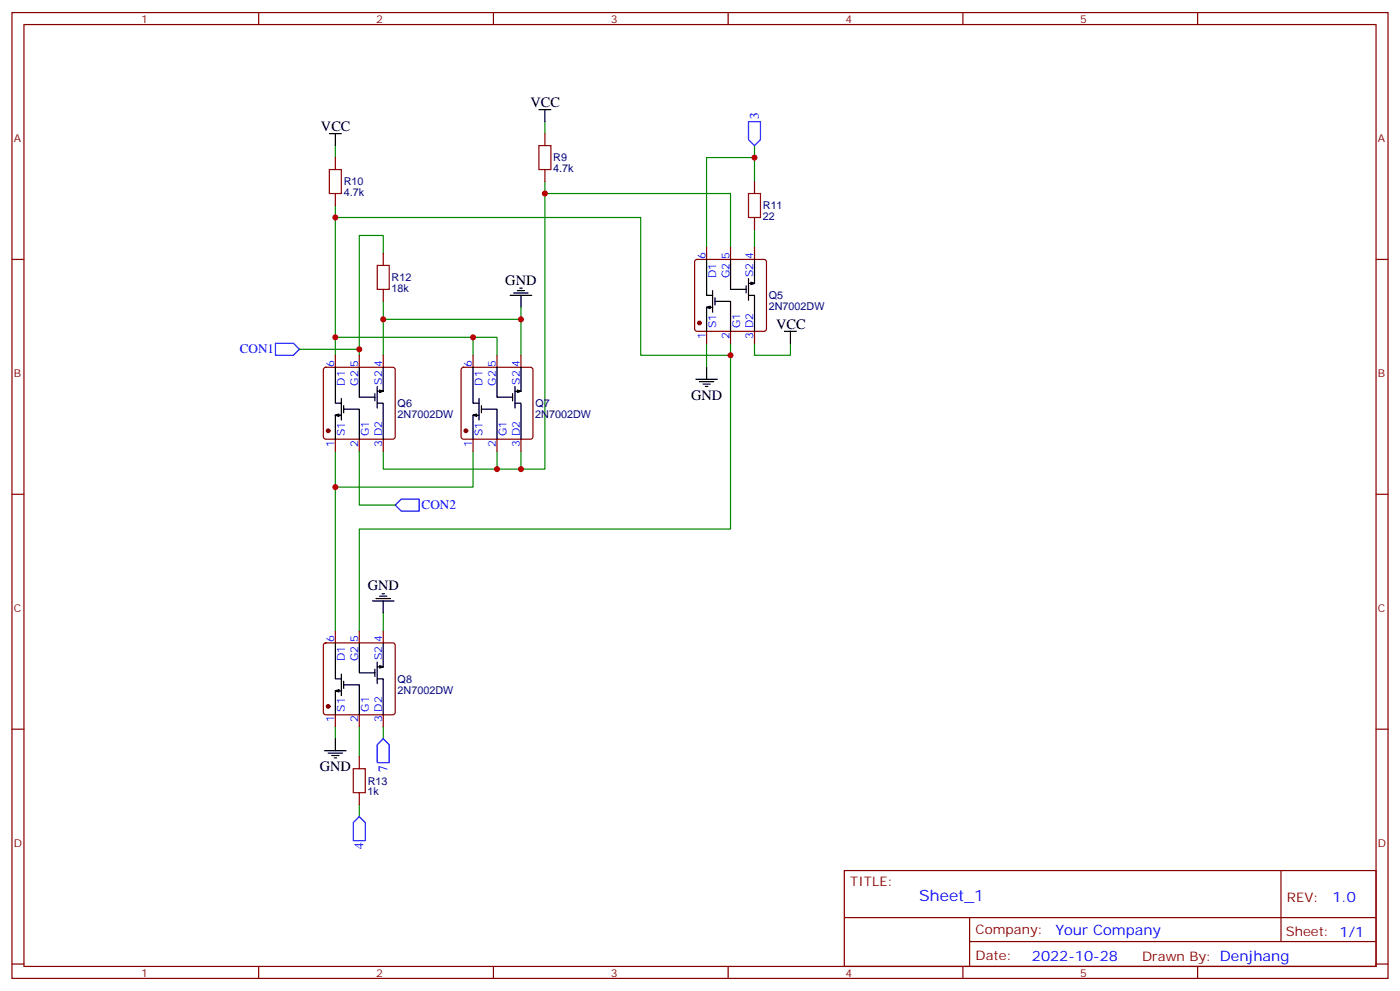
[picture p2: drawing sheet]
<svg xmlns="http://www.w3.org/2000/svg" width="412mm" height="292mm" viewBox="0 0 412 292" stroke-linecap="round" stroke-linejoin="round" font-family="sans-serif">
<g fill="none" stroke="#870000" stroke-width=".35">
<path d="M3.5 3.7h405.4v284.3h-405.4zM7.1 7.2h398.2v277.3h-398.2zM76.2 3.7v3.5M145.3 3.7v3.5M214.5 3.7v3.5M283.6 3.7v3.5M352.8 3.7v3.5M160.5 39.3v3.6M98.8 46.4v3.5M98.8 57v3.5M160.5 49.9v3.5M222.2 53.4v3.6"/>
<path d="M3.5 76.4h3.6M112.9 74.6v3.5M204.8 76.6l.5-.2h19.8l.5 .2 .2 .5v19.7l-.3 .5-.4 .2h-19.8l-.5-.2-.2-.5v-19.7zM208.1 72.8v3.6M215.2 72.8v3.6M222.2 64v3.6M222.2 72.8v3.6M405.3 76.4h3.6M112.9 85.2v3.5M208.1 97.5v3.6M215.2 97.5v3.6M222.2 97.5v3.6"/>
<path d="M95.5 108.3l.5-.2h19.7l.5 .2 .2 .5v19.8l-.2 .5-.5 .2h-19.7l-.5-.2-.3-.5v-19.8zM98.8 104.6v3.5M105.8 104.6v3.5M112.9 104.6v3.5M136.1 108.3l.4-.2h19.8l.5 .2 .2 .5v19.8l-.2 .5-.5 .2h-19.8l-.5-.2-.2-.5v-19.8zM139.3 104.6v3.5M146.4 104.6v3.5M153.5 104.6v3.5M98.8 129.3v3.5M105.8 129.3v3.5M112.9 129.3v3.5M139.3 129.3v3.5"/>
<path d="M146.4 129.3v3.5M153.5 129.3v3.5M3.5 145.5h3.6M405.3 145.5h3.6M95.5 189.5l.5-.2h19.7l.5 .2 .2 .5v19.7l-.2 .5-.5 .2h-19.7l-.5-.2-.3-.5v-19.7zM98.8 185.7v3.6M105.8 185.7v3.6M112.9 185.7v3.6M3.5 214.7h3.6M98.8 210.4v3.6M105.8 210.4v3.6M112.9 210.4v3.6"/>
<path d="M405.3 214.7h3.6M105.8 222.8v3.5M105.8 233.4v3.5M248.7 256.3h156.6v28.2h-156.6zM377.3 256.3v20.9M248.7 270.1h156.5M285.6 277.2h119.6M285.6 270.1v14.2M3.5 283.8h3.6M76.2 284.5v3.5M145.3 284.5v3.5M214.5 284.5v3.5"/>
<path d="M283.6 284.5v3.5M352.8 284.5v3.5M405.3 283.8h3.6"/>
</g>
<path d="M220.5 35.8h3.5v5.3l-1.8 1.8-1.7-1.8zM81.1 101.1h5.3l1.8 1.7-1.8 1.8h-5.3zM116.4 148.7l1.8-1.8h5.3v3.6h-5.3zM112.9 217.5l1.8 1.8v5.2h-3.6v-5.2zM105.8 240.4l1.8 1.8v5.3h-3.5v-5.3z" fill="none" stroke="#00f" stroke-width=".35"/>
<g fill="none" stroke="#008700" stroke-width=".35">
<path d="M160.5 35.8v3.5M98.8 42.9v3.5M160.5 57h54.7v15.8M160.5 53.4v84.7h-7M222.2 53.4v-7h-14.1v26.4M222.2 42.9v3.5M98.8 64h89.9v40.6h26.5M98.8 60.5v38.8M112.9 74.6v-5.3h-7.1v35.3M222.2 67.6v5.2M112.9 88.7v5.3M139.3 99.3h7.1v5.3"/>
<path d="M153.5 90.5v3.5M88.2 102.8h17.6M98.8 104.6v-5.3h40.5v5.3M112.9 104.6v-10.6h40.6v10.6M208.1 101.1v7M215.2 101.1v54.7h-109.4v29.9M222.2 101.1v3.5h10.6v-3.5M98.8 132.8v10.6h40.5v-10.6M105.8 132.8v15.9h10.6M112.9 132.8v5.3h40.6v-5.3M146.4 132.8v5.3M98.8 143.4v42.3"/>
<path d="M112.9 180.4v5.3M98.8 214v3.5M105.8 214v8.8M112.9 214v3.5M105.8 236.9v3.5"/>
</g>
<g fill="none" stroke="#000" stroke-width=".35">
<path d="M97 39.3h3.5M98.8 39.3v3.6M158.7 32.3h3.6M160.5 32.3v3.5M208.1 76.4v10.6h1.8M215.2 76.4v8.8h4.6M222.2 76.4v7h-1.7M150.3 87h6.3M151.3 86.3h4.3M152.4 85.5h2.1M153.1 84.8h.7M153.5 87v3.5"/>
<path d="M208.1 90.5l1.1-.4v.7zM209.9 90.5h-1.8v7M209.9 85.5v6.4M210.6 88.7h4.6v8.8M210.6 87.7v2.1M219.8 84.1v2.2M220.5 87h1.7v10.5M220.5 82v6.4M221.2 83.1l1 .3-1 .4zM231.1 97.5h3.5M232.8 97.5v3.6M98.8 108.1v10.6h1.7"/>
<path d="M100.5 117.3v6.3M101.2 119.4v2.1M105.8 108.1v8.8h4.6M110.4 115.9v2.1M111.1 118.7h1.8v10.6M111.1 113.8v6.3M111.8 114.8l1.1 .4-1.1 .3zM112.9 108.1v7.1h-1.8M139.3 108.1v10.6h1.8M141.1 117.3v6.3M141.8 119.4v2.1M146.4 108.1v8.8h4.6"/>
<path d="M151 115.9v2.1M151.7 118.7h1.8v10.6M151.7 113.8v6.3M152.4 114.8l1.1 .4-1.1 .3zM153.5 108.1v7.1h-1.8M205 111.7h6.3M206 112.4h4.3M207.1 113.1h2.1M207.8 113.8h.7M208.1 108.1v3.6M98.8 122.2l1-.3v.7zM100.5 122.2h-1.7v7.1"/>
<path d="M101.2 120.5h4.6v8.8M139.3 122.2l1.1-.3v.7zM141.1 122.2h-1.8v7.1M141.8 120.5h4.6v8.8M109.7 176.9h6.4M110.8 176.2h4.2M111.8 175.5h2.1M112.5 174.8h.7M112.9 176.9v3.5M98.8 189.3v10.5h1.7M100.5 198.4v6.4M105.8 189.3v8.8h4.6"/>
<path d="M110.4 197v2.1M111.1 199.8h1.8v10.6M111.1 194.9v6.4M111.8 196l1.1 .3-1.1 .4zM112.9 189.3v7h-1.8M98.8 203.4l1-.4v.7zM98.8 217.5v3.5M100.5 203.4h-1.7v7M101.2 201.6h4.6v8.8M101.2 200.6v2.1M95.6 221h6.4M96.7 221.7h4.2"/>
<path d="M97.7 222.4h2.1M98.4 223.1h.7"/>
</g>
<g fill="#870000" stroke="#870000" stroke-width=".35">
<circle cx="206" cy="95.1" r=".53"/>
<circle cx="96.7" cy="208" r=".53"/>
<circle cx="137.2" cy="126.8" r=".53"/>
<circle cx="96.7" cy="126.8" r=".53"/>
</g>
<path d="M97 49.9h3.5v7.1h-3.5zM158.7 42.9h3.6v7h-3.6zM220.5 57h3.5v7h-3.5zM111.1 78.1h3.6v7.1h-3.6zM104.1 226.3h3.5v7.1h-3.5z" fill="none" stroke="#a10000" stroke-width=".35"/>
<g fill="#c00">
<circle cx="215.2" cy="104.6" r=".88"/>
<circle cx="98.8" cy="64" r=".88"/>
<circle cx="160.5" cy="57" r=".88"/>
<circle cx="222.3" cy="46.4" r=".88"/>
<circle cx="112.9" cy="94" r=".88"/>
<circle cx="139.3" cy="99.3" r=".88"/>
<circle cx="146.4" cy="138.1" r=".88"/>
<circle cx="98.8" cy="143.4" r=".88"/>
<circle cx="153.5" cy="94" r=".88"/>
<circle cx="153.5" cy="138.1" r=".88"/>
<circle cx="98.8" cy="99.3" r=".88"/>
<circle cx="105.8" cy="102.8" r=".88"/>
</g>
<text font-size="4.6" fill="#00f" x="270.8" y="265.3">Sheet_1</text>
<g font-size="4.2">
<text x="156.3" y="31.6">VCC</text>
<text x="94.5" y="38.6">VCC</text>
<text x="148.9" y="83.8">GND</text>
<text x="228.6" y="96.8">VCC</text>
<text x="203.6" y="117.7">GND</text>
<text x="108.3" y="173.8">GND</text>
<text x="94.2" y="227.1">GND</text>
</g>
<g font-size="4.2" fill="#00f">
<text x="392.5" y="265.6">1.0</text>
<text x="310.9" y="275.1">Your Company</text>
<text x="304" y="282.9">2022-10-28</text>
</g>
<g font-size="3.9" fill="#00f">
<text x="223.6" y="35" transform="rotate(-90 223.6 35)">3</text>
<text x="70.6" y="104">CON1</text>
<text x="124.2" y="150">CON2</text>
<text x="114.1" y="227.1" transform="rotate(-90 114.1 227.1)">7</text>
<text x="107.1" y="250.1" transform="rotate(-90 107.1 250.1)">4</text>
</g>
<g font-size="3.9" fill="#800">
<text x="250.5" y="260.9">TITLE:</text>
<text x="379.1" y="265.6">REV:</text>
<text x="287.4" y="275.1">Company:</text>
<text x="378.7" y="275.7">Sheet: 1/1</text>
<text x="287.4" y="282.8">Date:</text>
<text x="336.4" y="282.8">Drawn By: Denjhang</text>
</g>
<g font-size="3.2" fill="#800">
<text x="41.6" y="6.7">1</text>
<text x="110.8" y="6.7">2</text>
<text x="179.9" y="6.7">3</text>
<text x="249.1" y="6.7">4</text>
<text x="318.2" y="6.7">5</text>
<text x="4.1" y="41.8">A</text>
<text x="405.9" y="41.8">A</text>
<text x="4.1" y="110.9">B</text>
<text x="405.9" y="110.9">B</text>
<text x="4.1" y="180.1">C</text>
<text x="405.9" y="180.1">C</text>
<text x="4.1" y="249.2">D</text>
<text x="405.9" y="249.2">D</text>
<text x="41.6" y="287.5">1</text>
<text x="110.8" y="287.5">2</text>
<text x="179.9" y="287.5">3</text>
<text x="249.1" y="287.5">4</text>
<text x="318.2" y="287.5">5</text>
</g>
<g font-size="3.2" fill="#000080">
<text x="163" y="47.5">R9</text>
<text x="163" y="50.7">4.7k</text>
<text x="101.2" y="57.7">4.7k</text>
<text x="101.3" y="54.6">R10</text>
<text x="224.7" y="64.8">22</text>
<text x="224.7" y="61.6">R11</text>
<text x="115.4" y="82.8">R12</text>
<text x="115.4" y="86">18k</text>
<text x="226.5" y="88.1">Q5</text>
<text x="226.5" y="91.3">2N7002DW</text>
<text x="117.1" y="119.8">Q6</text>
<text x="157.7" y="119.8">Q7</text>
<text x="117.1" y="123.1">2N7002DW</text>
<text x="157.7" y="123.1">2N7002DW</text>
<text x="117.1" y="201">Q8</text>
<text x="117.1" y="204.2">2N7002DW</text>
<text x="108.3" y="231">R13</text>
<text x="108.3" y="234.1">1k</text>
</g>
<g font-size="3.2" fill="#00f">
<text x="207.8" y="76.2" transform="rotate(-90 207.8 76.2)">6</text>
<text x="214.8" y="76.2" transform="rotate(-90 214.8 76.2)">5</text>
<text x="221.9" y="76.2" transform="rotate(-90 221.9 76.2)">4</text>
<text x="211" y="81.8" transform="rotate(-90 211 81.8)">D1</text>
<text x="214.8" y="81.8" transform="rotate(-90 214.8 81.8)">G2</text>
<text x="221.9" y="81.5" transform="rotate(-90 221.9 81.5)">S2</text>
<text x="207.8" y="99.7" transform="rotate(-90 207.8 99.7)">1</text>
<text x="211" y="96.6" transform="rotate(-90 211 96.6)">S1</text>
<text x="214.8" y="99.7" transform="rotate(-90 214.8 99.7)">2</text>
<text x="218" y="96.6" transform="rotate(-90 218 96.6)">G1</text>
<text x="221.9" y="99.7" transform="rotate(-90 221.9 99.7)">3</text>
<text x="221.9" y="96.6" transform="rotate(-90 221.9 96.6)">D2</text>
<text x="98.4" y="107.9" transform="rotate(-90 98.4 107.9)">6</text>
<text x="105.5" y="107.9" transform="rotate(-90 105.5 107.9)">5</text>
<text x="112.5" y="107.9" transform="rotate(-90 112.5 107.9)">4</text>
<text x="139" y="107.9" transform="rotate(-90 139 107.9)">6</text>
<text x="146" y="107.9" transform="rotate(-90 146 107.9)">5</text>
<text x="153.1" y="107.9" transform="rotate(-90 153.1 107.9)">4</text>
<text x="101.6" y="113.5" transform="rotate(-90 101.6 113.5)">D1</text>
<text x="105.5" y="113.6" transform="rotate(-90 105.5 113.6)">G2</text>
<text x="112.5" y="113.3" transform="rotate(-90 112.5 113.3)">S2</text>
<text x="142.2" y="113.5" transform="rotate(-90 142.2 113.5)">D1</text>
<text x="146" y="113.6" transform="rotate(-90 146 113.6)">G2</text>
<text x="153.1" y="113.3" transform="rotate(-90 153.1 113.3)">S2</text>
<text x="98.4" y="131.5" transform="rotate(-90 98.4 131.5)">1</text>
<text x="101.6" y="128.3" transform="rotate(-90 101.6 128.3)">S1</text>
<text x="105.5" y="131.5" transform="rotate(-90 105.5 131.5)">2</text>
<text x="108.7" y="128.3" transform="rotate(-90 108.7 128.3)">G1</text>
<text x="112.5" y="131.5" transform="rotate(-90 112.5 131.5)">3</text>
<text x="112.5" y="128.3" transform="rotate(-90 112.5 128.3)">D2</text>
<text x="139" y="131.5" transform="rotate(-90 139 131.5)">1</text>
<text x="142.2" y="128.3" transform="rotate(-90 142.2 128.3)">S1</text>
<text x="146" y="131.5" transform="rotate(-90 146 131.5)">2</text>
<text x="149.2" y="128.3" transform="rotate(-90 149.2 128.3)">G1</text>
<text x="153.1" y="131.5" transform="rotate(-90 153.1 131.5)">3</text>
<text x="153.1" y="128.3" transform="rotate(-90 153.1 128.3)">D2</text>
<text x="98.4" y="189.1" transform="rotate(-90 98.4 189.1)">6</text>
<text x="105.5" y="189.1" transform="rotate(-90 105.5 189.1)">5</text>
<text x="112.5" y="189.1" transform="rotate(-90 112.5 189.1)">4</text>
<text x="101.6" y="194.7" transform="rotate(-90 101.6 194.7)">D1</text>
<text x="105.5" y="194.7" transform="rotate(-90 105.5 194.7)">G2</text>
<text x="112.5" y="194.4" transform="rotate(-90 112.5 194.4)">S2</text>
<text x="101.6" y="209.5" transform="rotate(-90 101.6 209.5)">S1</text>
<text x="108.7" y="209.5" transform="rotate(-90 108.7 209.5)">G1</text>
<text x="112.5" y="209.5" transform="rotate(-90 112.5 209.5)">D2</text>
<text x="98.4" y="212.6" transform="rotate(-90 98.4 212.6)">1</text>
<text x="105.5" y="212.6" transform="rotate(-90 105.5 212.6)">2</text>
<text x="112.5" y="212.6" transform="rotate(-90 112.5 212.6)">3</text>
</g>
</svg>
